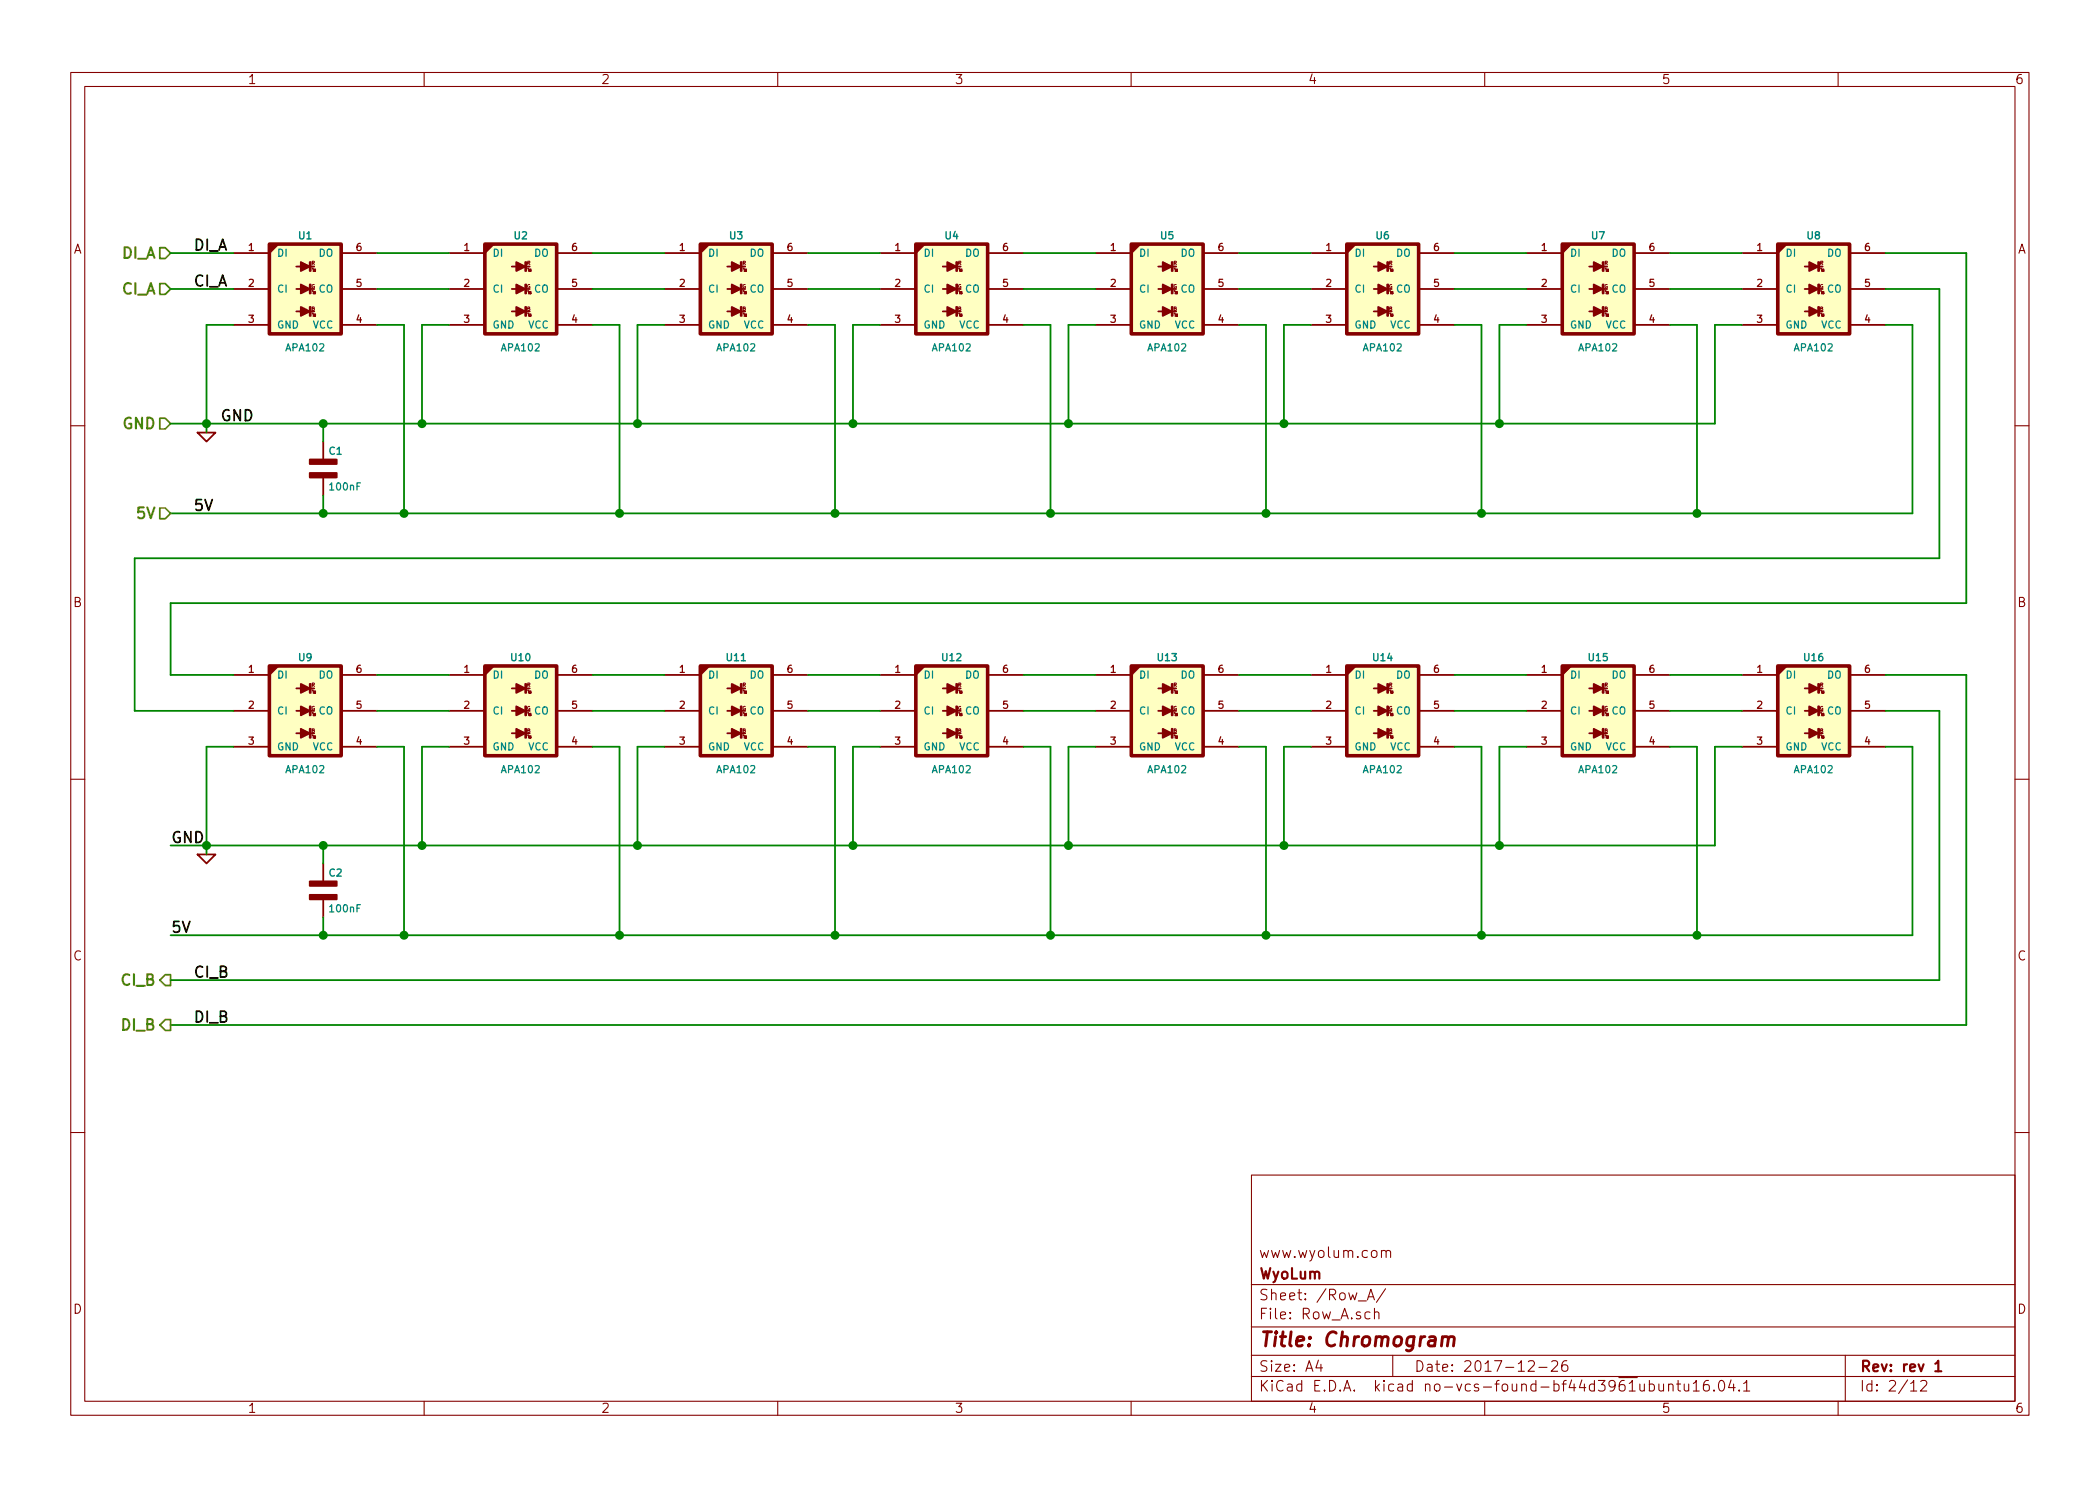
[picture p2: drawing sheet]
EESchema Schematic File Version 4
LIBS:chromogram
LIBS:chromogram-cache
EELAYER 26 0
EELAYER END
$Descr A4 11693 8268
encoding utf-8
Sheet 2 12
Title "Chromogram"
Date "2017-12-26"
Rev "rev 1"
Comp "WyoLum"
Comment1 "www.wyolum.com"
Comment2 ""
Comment3 ""
Comment4 ""
$EndDescr
$Comp
L chromogram:C_NP C1
U 1 1
P 1800 2600
F 0 "C1" H 1825 2700 40  0000 L CNB
F 1 "100nF" H 1825 2500 40  0000 L CNN
F 2 "chromogram_libs:c_0805" H 1800 2600 50  0001 C CNN
F 3 "" H 1800 2600 60  0001 C CNN
F 4 "Value" H 1800 2600 60  0001 C CNN "manf#"
	1    1800 2600
	1    0    0    -1  
$EndComp
Text Label 1075 1400 0    60   ~ 0
DI_A
Text HLabel 950  2350 0    60   Input ~ 12
GND
$Comp
L chromogram:APA102 U1
U 1 1
P 1700 1600
AR Path="/56C2E1C1" Ref="U1"  Part="1" 
AR Path="/511688A7/56C2E1C1" Ref="U1"  Part="1" 
F 0 "U1" H 1700 1900 40  0000 C CNB
F 1 "APA102" H 1700 1275 40  0000 C CNN
F 2 "chromogram_libs:APA102" H 1600 2000 60  0001 C CNN
F 3 "" H 1700 1600 60  0001 C CNN
F 4 "mfr_pn" H 1700 1600 60  0001 C CNN "manf#"
	1    1700 1600
	1    0    0    -1  
$EndComp
Text Label 1225 2350 0    60   ~ 0
GND
Text Label 1075 2850 0    60   ~ 0
5V
$Comp
L chromogram:GND #PWR01
U 1 1
P 1150 2400
F 0 "#PWR01" H 1150 2400 30  0001 C CNN
F 1 "GND" H 1150 2330 30  0001 C CNN
F 2 "" H 1150 2400 60  0001 C CNN
F 3 "" H 1150 2400 60  0001 C CNN
F 4 "Value" H 1150 2400 50  0001 C CNN "manf#"
	1    1150 2400
	1    0    0    -1  
$EndComp
Wire Wire Line
	1150 1800 1150 2350
Connection ~ 1800 2850
Wire Wire Line
	1800 2850 1800 2750
Connection ~ 1800 2350
Wire Wire Line
	950  2350 1150 2350
Wire Wire Line
	10800 3100 10800 1600
Wire Wire Line
	1800 2350 1800 2450
Wire Wire Line
	950  2850 1800 2850
Connection ~ 1150 2350
Text HLabel 950  2850 0    60   Input ~ 12
5V
$Comp
L chromogram:APA102 U2
U 1 1
P 2900 1600
AR Path="/56C2E1EC" Ref="U2"  Part="1" 
AR Path="/511688A7/56C2E1EC" Ref="U2"  Part="1" 
F 0 "U2" H 2900 1900 40  0000 C CNB
F 1 "APA102" H 2900 1275 40  0000 C CNN
F 2 "chromogram_libs:APA102" H 2800 2000 60  0001 C CNN
F 3 "" H 2900 1600 60  0001 C CNN
F 4 "mfr_pn" H 2900 1600 60  0001 C CNN "manf#"
	1    2900 1600
	1    0    0    -1  
$EndComp
$Comp
L chromogram:APA102 U3
U 1 1
P 4100 1600
AR Path="/56C2E1F4" Ref="U3"  Part="1" 
AR Path="/511688A7/56C2E1F4" Ref="U3"  Part="1" 
F 0 "U3" H 4100 1900 40  0000 C CNB
F 1 "APA102" H 4100 1275 40  0000 C CNN
F 2 "chromogram_libs:APA102" H 4000 2000 60  0001 C CNN
F 3 "" H 4100 1600 60  0001 C CNN
F 4 "mfr_pn" H 4100 1600 60  0001 C CNN "manf#"
	1    4100 1600
	1    0    0    -1  
$EndComp
$Comp
L chromogram:APA102 U4
U 1 1
P 5300 1600
AR Path="/56C2E1FC" Ref="U4"  Part="1" 
AR Path="/511688A7/56C2E1FC" Ref="U4"  Part="1" 
F 0 "U4" H 5300 1900 40  0000 C CNB
F 1 "APA102" H 5300 1275 40  0000 C CNN
F 2 "chromogram_libs:APA102" H 5200 2000 60  0001 C CNN
F 3 "" H 5300 1600 60  0001 C CNN
F 4 "mfr_pn" H 5300 1600 60  0001 C CNN "manf#"
	1    5300 1600
	1    0    0    -1  
$EndComp
$Comp
L chromogram:APA102 U5
U 1 1
P 6500 1600
AR Path="/56C2E204" Ref="U5"  Part="1" 
AR Path="/511688A7/56C2E204" Ref="U5"  Part="1" 
F 0 "U5" H 6500 1900 40  0000 C CNB
F 1 "APA102" H 6500 1275 40  0000 C CNN
F 2 "chromogram_libs:APA102" H 6400 2000 60  0001 C CNN
F 3 "" H 6500 1600 60  0001 C CNN
F 4 "mfr_pn" H 6500 1600 60  0001 C CNN "manf#"
	1    6500 1600
	1    0    0    -1  
$EndComp
$Comp
L chromogram:APA102 U6
U 1 1
P 7700 1600
AR Path="/56C2E20C" Ref="U6"  Part="1" 
AR Path="/511688A7/56C2E20C" Ref="U6"  Part="1" 
F 0 "U6" H 7700 1900 40  0000 C CNB
F 1 "APA102" H 7700 1275 40  0000 C CNN
F 2 "chromogram_libs:APA102" H 7600 2000 60  0001 C CNN
F 3 "" H 7700 1600 60  0001 C CNN
F 4 "mfr_pn" H 7700 1600 60  0001 C CNN "manf#"
	1    7700 1600
	1    0    0    -1  
$EndComp
$Comp
L chromogram:APA102 U7
U 1 1
P 8900 1600
AR Path="/56C2E214" Ref="U7"  Part="1" 
AR Path="/511688A7/56C2E214" Ref="U7"  Part="1" 
F 0 "U7" H 8900 1900 40  0000 C CNB
F 1 "APA102" H 8900 1275 40  0000 C CNN
F 2 "chromogram_libs:APA102" H 8800 2000 60  0001 C CNN
F 3 "" H 8900 1600 60  0001 C CNN
F 4 "mfr_pn" H 8900 1600 60  0001 C CNN "manf#"
	1    8900 1600
	1    0    0    -1  
$EndComp
$Comp
L chromogram:APA102 U8
U 1 1
P 10100 1600
AR Path="/56C2E21C" Ref="U8"  Part="1" 
AR Path="/511688A7/56C2E21C" Ref="U8"  Part="1" 
F 0 "U8" H 10100 1900 40  0000 C CNB
F 1 "APA102" H 10100 1275 40  0000 C CNN
F 2 "chromogram_libs:APA102" H 10000 2000 60  0001 C CNN
F 3 "" H 10100 1600 60  0001 C CNN
F 4 "mfr_pn" H 10100 1600 60  0001 C CNN "manf#"
	1    10100 1600
	1    0    0    -1  
$EndComp
Wire Wire Line
	2100 1400 2500 1400
Wire Wire Line
	3300 1400 3700 1400
Wire Wire Line
	2100 1600 2500 1600
Wire Wire Line
	3300 1600 3700 1600
Wire Wire Line
	4500 1400 4900 1400
Wire Wire Line
	4500 1600 4900 1600
Wire Wire Line
	5700 1400 6100 1400
Wire Wire Line
	5700 1600 6100 1600
Wire Wire Line
	6900 1400 7300 1400
Wire Wire Line
	6900 1600 7300 1600
Wire Wire Line
	8100 1400 8500 1400
Wire Wire Line
	8100 1600 8500 1600
Wire Wire Line
	9300 1400 9700 1400
Wire Wire Line
	9300 1600 9700 1600
Wire Wire Line
	1300 1800 1150 1800
Wire Wire Line
	2500 1800 2350 1800
Wire Wire Line
	2350 1800 2350 2350
Connection ~ 2350 2350
Wire Wire Line
	2100 1800 2250 1800
Wire Wire Line
	2250 1800 2250 2850
Connection ~ 2250 2850
Wire Wire Line
	3300 1800 3450 1800
Wire Wire Line
	3450 1800 3450 2850
Connection ~ 3450 2850
Wire Wire Line
	3700 1800 3550 1800
Wire Wire Line
	3550 1800 3550 2350
Connection ~ 3550 2350
Wire Wire Line
	4500 1800 4650 1800
Wire Wire Line
	4650 1800 4650 2850
Connection ~ 4650 2850
Wire Wire Line
	4900 1800 4750 1800
Wire Wire Line
	4750 1800 4750 2350
Connection ~ 4750 2350
Wire Wire Line
	5700 1800 5850 1800
Wire Wire Line
	5850 1800 5850 2850
Connection ~ 5850 2850
Wire Wire Line
	6100 1800 5950 1800
Wire Wire Line
	5950 1800 5950 2350
Connection ~ 5950 2350
Wire Wire Line
	6900 1800 7050 1800
Wire Wire Line
	7050 1800 7050 2850
Connection ~ 7050 2850
Wire Wire Line
	7300 1800 7150 1800
Wire Wire Line
	7150 1800 7150 2350
Connection ~ 7150 2350
Wire Wire Line
	8100 1800 8250 1800
Wire Wire Line
	8250 1800 8250 2850
Connection ~ 8250 2850
Wire Wire Line
	8500 1800 8350 1800
Wire Wire Line
	8350 1800 8350 2350
Connection ~ 8350 2350
Wire Wire Line
	9300 1800 9450 1800
Wire Wire Line
	9450 1800 9450 2850
Wire Wire Line
	9700 1800 9550 1800
Wire Wire Line
	9550 1800 9550 2350
Wire Wire Line
	10500 1800 10650 1800
Wire Wire Line
	10650 1800 10650 2850
Connection ~ 9450 2850
Wire Wire Line
	10800 1600 10500 1600
Wire Wire Line
	10500 1400 10950 1400
Wire Wire Line
	10950 1400 10950 3350
Wire Wire Line
	10950 3350 950  3350
Text HLabel 950  1400 0    60   Input ~ 12
DI_A
Text HLabel 950  1600 0    60   Input ~ 12
CI_A
Wire Wire Line
	1300 1400 950  1400
Wire Wire Line
	1300 1600 950  1600
Text Label 1075 1600 0    60   ~ 0
CI_A
$Comp
L chromogram:C_NP C2
U 1 1
P 1800 4950
F 0 "C2" H 1825 5050 40  0000 L CNB
F 1 "100nF" H 1825 4850 40  0000 L CNN
F 2 "chromogram_libs:c_0805" H 1800 4950 50  0001 C CNN
F 3 "" H 1800 4950 60  0001 C CNN
F 4 "Value" H 1800 4950 60  0001 C CNN "manf#"
	1    1800 4950
	1    0    0    -1  
$EndComp
Text HLabel 950  5450 0    60   Output ~ 12
CI_B
$Comp
L chromogram:APA102 U9
U 1 1
P 1700 3950
AR Path="/5A48F6F4" Ref="U9"  Part="1" 
AR Path="/511688A7/5A48F6F4" Ref="U9"  Part="1" 
F 0 "U9" H 1700 4250 40  0000 C CNB
F 1 "APA102" H 1700 3625 40  0000 C CNN
F 2 "chromogram_libs:APA102" H 1600 4350 60  0001 C CNN
F 3 "" H 1700 3950 60  0001 C CNN
F 4 "mfr_pn" H 1700 3950 60  0001 C CNN "manf#"
	1    1700 3950
	1    0    0    -1  
$EndComp
Text Label 950  4700 0    60   ~ 0
GND
Text Label 950  5200 0    60   ~ 0
5V
Text Label 1075 5450 0    60   ~ 0
CI_B
$Comp
L chromogram:GND #PWR02
U 1 1
P 1150 4750
F 0 "#PWR02" H 1150 4750 30  0001 C CNN
F 1 "GND" H 1150 4680 30  0001 C CNN
F 2 "" H 1150 4750 60  0001 C CNN
F 3 "" H 1150 4750 60  0001 C CNN
F 4 "Value" H 1150 4750 50  0001 C CNN "manf#"
	1    1150 4750
	1    0    0    -1  
$EndComp
Wire Wire Line
	1150 4150 1150 4700
Connection ~ 1800 5200
Wire Wire Line
	1800 5200 1800 5100
Wire Wire Line
	950  5450 10800 5450
Connection ~ 1800 4700
Wire Wire Line
	950  4700 1150 4700
Wire Wire Line
	10800 5450 10800 3950
Wire Wire Line
	1800 4700 1800 4800
Wire Wire Line
	950  5200 1800 5200
Connection ~ 1150 4700
$Comp
L chromogram:APA102 U10
U 1 1
P 2900 3950
AR Path="/5A48F710" Ref="U10"  Part="1" 
AR Path="/511688A7/5A48F710" Ref="U10"  Part="1" 
F 0 "U10" H 2900 4250 40  0000 C CNB
F 1 "APA102" H 2900 3625 40  0000 C CNN
F 2 "chromogram_libs:APA102" H 2800 4350 60  0001 C CNN
F 3 "" H 2900 3950 60  0001 C CNN
F 4 "mfr_pn" H 2900 3950 60  0001 C CNN "manf#"
	1    2900 3950
	1    0    0    -1  
$EndComp
$Comp
L chromogram:APA102 U11
U 1 1
P 4100 3950
AR Path="/5A48F717" Ref="U11"  Part="1" 
AR Path="/511688A7/5A48F717" Ref="U11"  Part="1" 
F 0 "U11" H 4100 4250 40  0000 C CNB
F 1 "APA102" H 4100 3625 40  0000 C CNN
F 2 "chromogram_libs:APA102" H 4000 4350 60  0001 C CNN
F 3 "" H 4100 3950 60  0001 C CNN
F 4 "mfr_pn" H 4100 3950 60  0001 C CNN "manf#"
	1    4100 3950
	1    0    0    -1  
$EndComp
$Comp
L chromogram:APA102 U12
U 1 1
P 5300 3950
AR Path="/5A48F71E" Ref="U12"  Part="1" 
AR Path="/511688A7/5A48F71E" Ref="U12"  Part="1" 
F 0 "U12" H 5300 4250 40  0000 C CNB
F 1 "APA102" H 5300 3625 40  0000 C CNN
F 2 "chromogram_libs:APA102" H 5200 4350 60  0001 C CNN
F 3 "" H 5300 3950 60  0001 C CNN
F 4 "mfr_pn" H 5300 3950 60  0001 C CNN "manf#"
	1    5300 3950
	1    0    0    -1  
$EndComp
$Comp
L chromogram:APA102 U13
U 1 1
P 6500 3950
AR Path="/5A48F725" Ref="U13"  Part="1" 
AR Path="/511688A7/5A48F725" Ref="U13"  Part="1" 
F 0 "U13" H 6500 4250 40  0000 C CNB
F 1 "APA102" H 6500 3625 40  0000 C CNN
F 2 "chromogram_libs:APA102" H 6400 4350 60  0001 C CNN
F 3 "" H 6500 3950 60  0001 C CNN
F 4 "mfr_pn" H 6500 3950 60  0001 C CNN "manf#"
	1    6500 3950
	1    0    0    -1  
$EndComp
$Comp
L chromogram:APA102 U14
U 1 1
P 7700 3950
AR Path="/5A48F72C" Ref="U14"  Part="1" 
AR Path="/511688A7/5A48F72C" Ref="U14"  Part="1" 
F 0 "U14" H 7700 4250 40  0000 C CNB
F 1 "APA102" H 7700 3625 40  0000 C CNN
F 2 "chromogram_libs:APA102" H 7600 4350 60  0001 C CNN
F 3 "" H 7700 3950 60  0001 C CNN
F 4 "mfr_pn" H 7700 3950 60  0001 C CNN "manf#"
	1    7700 3950
	1    0    0    -1  
$EndComp
$Comp
L chromogram:APA102 U15
U 1 1
P 8900 3950
AR Path="/5A48F733" Ref="U15"  Part="1" 
AR Path="/511688A7/5A48F733" Ref="U15"  Part="1" 
F 0 "U15" H 8900 4250 40  0000 C CNB
F 1 "APA102" H 8900 3625 40  0000 C CNN
F 2 "chromogram_libs:APA102" H 8800 4350 60  0001 C CNN
F 3 "" H 8900 3950 60  0001 C CNN
F 4 "mfr_pn" H 8900 3950 60  0001 C CNN "manf#"
	1    8900 3950
	1    0    0    -1  
$EndComp
$Comp
L chromogram:APA102 U16
U 1 1
P 10100 3950
AR Path="/5A48F73A" Ref="U16"  Part="1" 
AR Path="/511688A7/5A48F73A" Ref="U16"  Part="1" 
F 0 "U16" H 10100 4250 40  0000 C CNB
F 1 "APA102" H 10100 3625 40  0000 C CNN
F 2 "chromogram_libs:APA102" H 10000 4350 60  0001 C CNN
F 3 "" H 10100 3950 60  0001 C CNN
F 4 "mfr_pn" H 10100 3950 60  0001 C CNN "manf#"
	1    10100 3950
	1    0    0    -1  
$EndComp
Wire Wire Line
	2100 3750 2500 3750
Wire Wire Line
	3300 3750 3700 3750
Wire Wire Line
	2100 3950 2500 3950
Wire Wire Line
	3300 3950 3700 3950
Wire Wire Line
	4500 3750 4900 3750
Wire Wire Line
	4500 3950 4900 3950
Wire Wire Line
	5700 3750 6100 3750
Wire Wire Line
	5700 3950 6100 3950
Wire Wire Line
	6900 3750 7300 3750
Wire Wire Line
	6900 3950 7300 3950
Wire Wire Line
	8100 3750 8500 3750
Wire Wire Line
	8100 3950 8500 3950
Wire Wire Line
	9300 3750 9700 3750
Wire Wire Line
	9300 3950 9700 3950
Wire Wire Line
	1300 4150 1150 4150
Wire Wire Line
	2500 4150 2350 4150
Wire Wire Line
	2350 4150 2350 4700
Connection ~ 2350 4700
Wire Wire Line
	2100 4150 2250 4150
Wire Wire Line
	2250 4150 2250 5200
Connection ~ 2250 5200
Wire Wire Line
	3300 4150 3450 4150
Wire Wire Line
	3450 4150 3450 5200
Connection ~ 3450 5200
Wire Wire Line
	3700 4150 3550 4150
Wire Wire Line
	3550 4150 3550 4700
Connection ~ 3550 4700
Wire Wire Line
	4500 4150 4650 4150
Wire Wire Line
	4650 4150 4650 5200
Connection ~ 4650 5200
Wire Wire Line
	4900 4150 4750 4150
Wire Wire Line
	4750 4150 4750 4700
Connection ~ 4750 4700
Wire Wire Line
	5700 4150 5850 4150
Wire Wire Line
	5850 4150 5850 5200
Connection ~ 5850 5200
Wire Wire Line
	6100 4150 5950 4150
Wire Wire Line
	5950 4150 5950 4700
Connection ~ 5950 4700
Wire Wire Line
	6900 4150 7050 4150
Wire Wire Line
	7050 4150 7050 5200
Connection ~ 7050 5200
Wire Wire Line
	7300 4150 7150 4150
Wire Wire Line
	7150 4150 7150 4700
Connection ~ 7150 4700
Wire Wire Line
	8100 4150 8250 4150
Wire Wire Line
	8250 4150 8250 5200
Connection ~ 8250 5200
Wire Wire Line
	8500 4150 8350 4150
Wire Wire Line
	8350 4150 8350 4700
Connection ~ 8350 4700
Wire Wire Line
	9300 4150 9450 4150
Wire Wire Line
	9450 4150 9450 5200
Wire Wire Line
	9700 4150 9550 4150
Wire Wire Line
	9550 4150 9550 4700
Wire Wire Line
	10500 4150 10650 4150
Wire Wire Line
	10650 4150 10650 5200
Connection ~ 9450 5200
Wire Wire Line
	10800 3950 10500 3950
Wire Wire Line
	10500 3750 10950 3750
Wire Wire Line
	10950 3750 10950 5700
Wire Wire Line
	10950 5700 950  5700
Text HLabel 950  5700 0    60   Output ~ 12
DI_B
Wire Wire Line
	1300 3750 950  3750
Text Label 1075 5700 0    60   ~ 0
DI_B
Wire Wire Line
	950  3750 950  3350
Wire Wire Line
	750  3100 750  3950
Wire Wire Line
	750  3100 10800 3100
Wire Wire Line
	750  3950 1300 3950
Wire Wire Line
	1800 2850 2250 2850
Wire Wire Line
	1800 2350 2350 2350
Wire Wire Line
	1150 2350 1150 2400
Wire Wire Line
	1150 2350 1800 2350
Wire Wire Line
	2350 2350 3550 2350
Wire Wire Line
	2250 2850 3450 2850
Wire Wire Line
	3450 2850 4650 2850
Wire Wire Line
	3550 2350 4750 2350
Wire Wire Line
	4650 2850 5850 2850
Wire Wire Line
	4750 2350 5950 2350
Wire Wire Line
	5850 2850 7050 2850
Wire Wire Line
	5950 2350 7150 2350
Wire Wire Line
	7050 2850 8250 2850
Wire Wire Line
	7150 2350 8350 2350
Wire Wire Line
	8250 2850 9450 2850
Wire Wire Line
	8350 2350 9550 2350
Wire Wire Line
	9450 2850 10650 2850
Wire Wire Line
	1800 5200 2250 5200
Wire Wire Line
	1800 4700 2350 4700
Wire Wire Line
	1150 4700 1150 4750
Wire Wire Line
	1150 4700 1800 4700
Wire Wire Line
	2350 4700 3550 4700
Wire Wire Line
	2250 5200 3450 5200
Wire Wire Line
	3450 5200 4650 5200
Wire Wire Line
	3550 4700 4750 4700
Wire Wire Line
	4650 5200 5850 5200
Wire Wire Line
	4750 4700 5950 4700
Wire Wire Line
	5850 5200 7050 5200
Wire Wire Line
	5950 4700 7150 4700
Wire Wire Line
	7050 5200 8250 5200
Wire Wire Line
	7150 4700 8350 4700
Wire Wire Line
	8250 5200 9450 5200
Wire Wire Line
	8350 4700 9550 4700
Wire Wire Line
	9450 5200 10650 5200
$EndSCHEMATC
